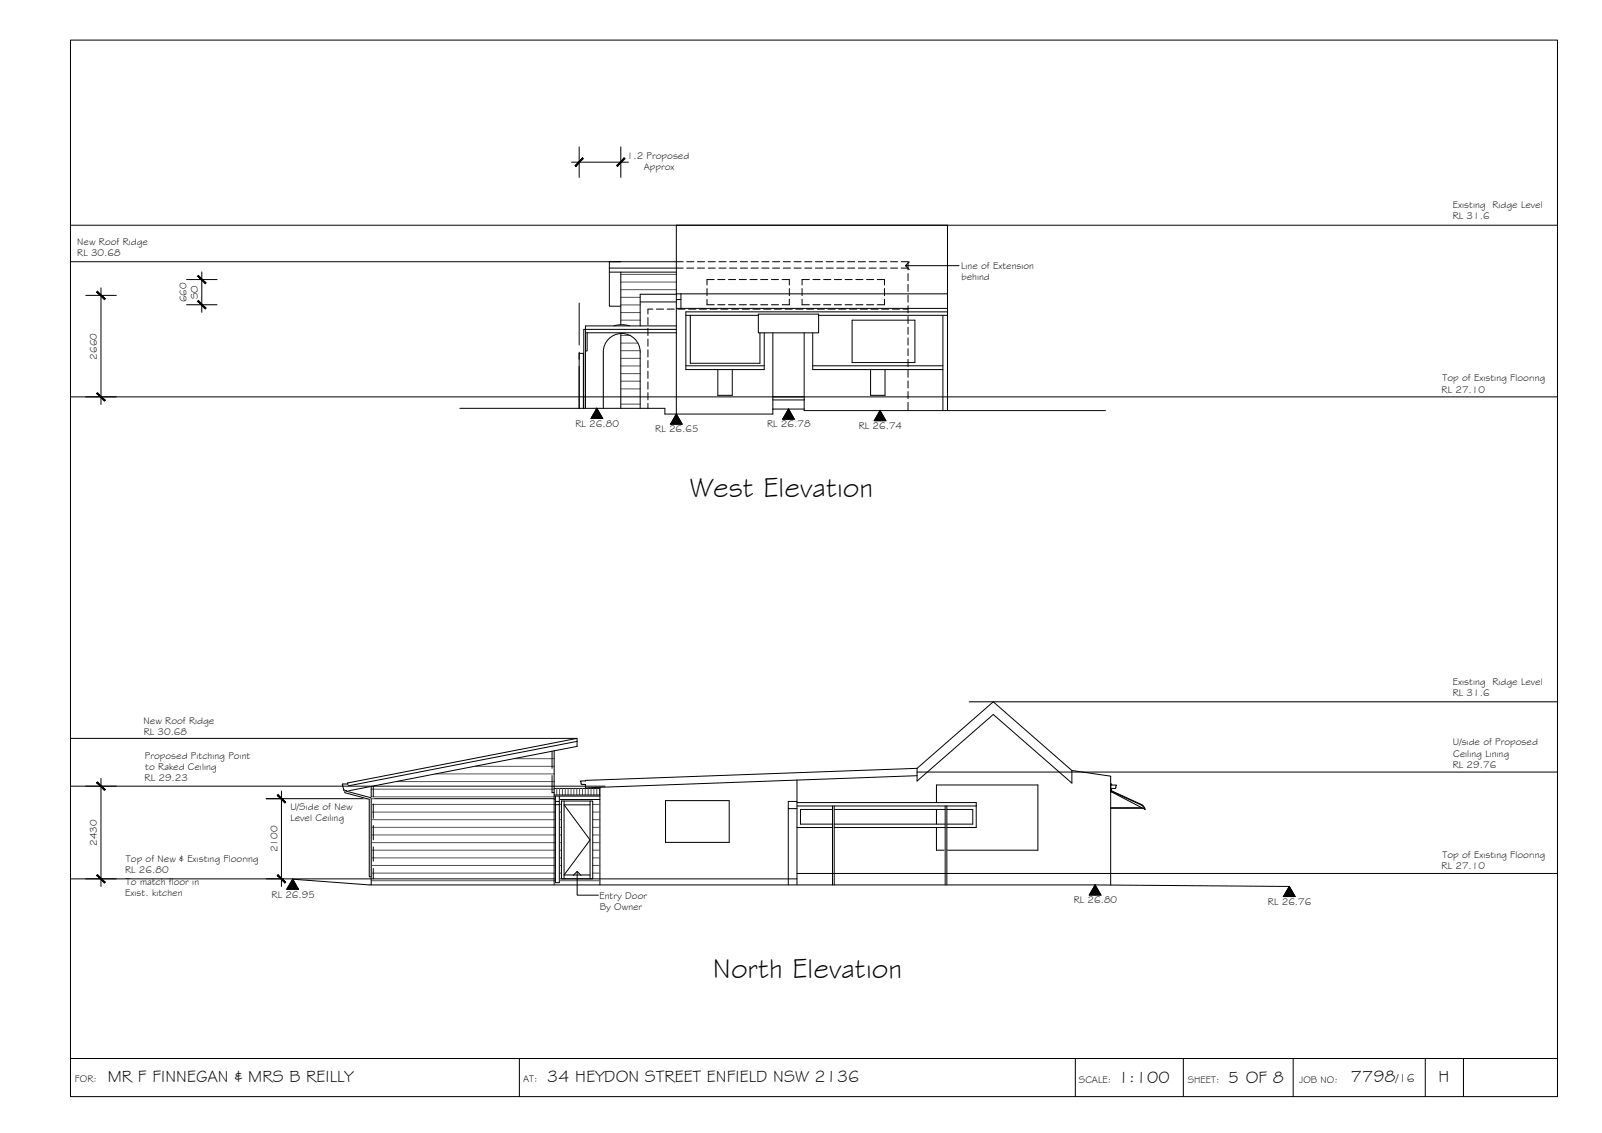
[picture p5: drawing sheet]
<svg xmlns="http://www.w3.org/2000/svg" width="420mm" height="297mm" viewBox="0 0 420 297" stroke-linecap="round" stroke-linejoin="round" font-family="sans-serif">
<!-- layer: DIMENSION -->
<g fill="none" stroke="#000" stroke-width=".26">
<path d="M151.9 38.5v8M162.8 38.5v8M18.5 59h390M149.9 42.5h14.9M18.5 68.6h144.3M22.5 77.4h8M26.5 75.5v30.5M48.9 73.3h8M48.9 79.9h8M52.9 71.3v10.6M18.5 104h390M18.5 193.6h132.8"/>
<path d="M254.2 184h154.3M18.5 206.1h140.2M26.5 204.1v28.3M69.8 209.4h4.6M73.8 207.4v25M240.5 202.4h168M22.5 230.4h8M69.8 230.4h4.6M209 229h199.5"/>
</g>
<!-- layer: CEILING-FLOOR LINES -->
<path d="M69.8 209.4h75.5M18.5 230.4h190.5" fill="none" stroke="#000" stroke-width=".26"/>
<!-- layer: 0.13 -->
<g fill="none" stroke="#000" stroke-width=".26">
<path d="M177.4 68.6h1.8M177.4 70.3h1.8M180.1 68.6h1.9M180.1 70.3h1.9M182.9 68.6h1.9M182.9 70.3h1.9M185.4 75.6v1.9M185.4 78.5v1.4h1.9M185.7 68.6h1.9M185.7 70.3h1.9M187.3 73.3h-1.9v1.4M188.2 79.9h1.9"/>
<path d="M188.2 73.3h1.9M188.6 68.6h1.8M188.6 70.3h1.8M191.1 79.9h1.8M191.1 73.3h1.8M191.4 68.6h1.8M191.4 70.3h1.8M193.9 79.9h1.9M193.9 73.3h1.9M194.2 68.6h1.9M194.2 70.3h1.9M196.7 79.9h1.9"/>
<path d="M196.7 73.3h1.9M197 68.6h1.9M197 70.3h1.9M199.5 79.9h1.9M199.5 73.3h1.9M199.8 68.6h1.9M199.8 70.3h1.9M202.3 79.9h1.9M202.3 73.3h1.9M202.6 68.6h1.9M202.6 70.3h1.9M205.1 73.3h1.9v1.4"/>
<path d="M205.4 68.6h1.9M205.4 70.3h1.9M207 75.6v1.9M207 78.5v1.4h-1.9M208.2 68.6h1.9M208.2 70.3h1.9M210.4 78.5v1.4h1.9M210.4 75.6v1.9M211.1 68.6h1.8M211.1 70.3h1.8M212.3 73.3h-1.9v1.4M213.2 79.9h1.9"/>
<path d="M213.2 73.3h1.9M213.9 68.6h1.8M213.9 70.3h1.8M216 79.9h1.9M216 73.3h1.9M216.7 68.6h1.9M216.7 70.3h1.9M218.8 79.9h1.9M218.8 73.3h1.9M219.5 68.6h1.9M219.5 70.3h1.9M221.6 79.9h1.9"/>
<path d="M221.6 73.3h1.9M222.3 68.6h1.9M222.3 70.3h1.9M224.5 79.9h1.8M224.5 73.3h1.8M225.1 68.6h1.9M225.1 70.3h1.9M227.3 79.9h1.8M227.3 73.3h1.8M227.9 68.6h1.9M227.9 70.3h1.9M230.1 73.3h1.9v1.4"/>
<path d="M230.7 68.6h1.9M230.7 70.3h1.9M232 78.5v1.4h-1.9M232 75.6v1.9M233.6 68.6h1.8M233.6 70.3h1.8M236.4 68.6h1.8v2.2M236.4 70.3h1.8M238.2 71.7v1.9M238.2 74.5v1.9M238.2 77.4v1.8M169.9 83.3v1.8"/>
<path d="M169.9 86.1v1.9M169.9 88.9v1.9M169.9 91.7v1.9M169.9 94.5v1.9M169.9 97.3v1.9M171.2 81h-1.3v1.3M172.2 81h1.8M175 81h1.9M177.8 81h1.9M180.6 81h1.9M183.4 81h1.9M186.2 81h1.9"/>
<path d="M189 81h1.9M191.9 81h1.8M194.7 81h1.8M197.5 81h1.9M200.3 81h1.9M203.1 81h1.9M205.9 81h1.9M208.7 81h1.9M211.5 81h1.9M214.4 81h1.8M217.2 81h1.8M220 81h1.9"/>
<path d="M222.8 81h1.9M225.6 81h1.9M228.4 81h1.9M231.2 81h1.9M234 81h1.9M236.9 81h1.3M238.2 80.2v1.8M238.2 83v1.9M238.2 85.8v1.9M238.2 88.6v1.9M238.2 91.4v1.9M238.2 94.2v1.9"/>
<path d="M238.2 97v1.9M238.2 99.9v1.8M169.9 100.1v1.9M169.9 102.9v1.9M169.9 105.8v1.3M238.2 102.7v1.8M238.2 105.5v2.1M144.8 196.9v4.5M97.9 206.2v2.7M97.9 210.8v3.7M97.9 216.4v3.8M144.8 203.3v4.5h.5"/>
<path d="M97.9 222v3.8M97.9 227.7v2.7"/>
</g>
<!-- layer: GRDLEV -->
<path d="M120.6 107.1h53.8v1.5h28.3v-1.4h8.2v.4h79M76.8 230.5l20 1.5h190.4l50.9 .4" fill="none" stroke="#000" stroke-width=".26"/>
<!-- layer: NEWWORK -->
<g fill="none" stroke="#000" stroke-width=".26">
<path d="M159.8 70.3h17.6M159.8 71.3h17.6M162.8 71.3v13.8M177.4 68.6h-17.6v11.7h3M162.8 87.5v19.6M145.3 196.8v35.2M151.3 194.4l-60 11.6M89.8 205.7l.1 .2M89.9 206l.3 1.3M89.9 205.9h.1M89.9 205.5l-.1 .2M89.9 205.5h1.4"/>
<path d="M90.3 207.3h.7M90.3 207.3h.1M90.5 207.3h.4M91.1 207.2l-.1 .1M91.2 205.5l-.1-.2 60.2-11.7v2.1l-60 11.6-.1-.1M97.4 206.2v25.8M145.3 206.7h12M145.3 208.7h12M145.3 209.6h12M145.3 208.4h12M147.2 210h8.3v20.4h-8.3zM147.9 211h6.9"/>
<path d="M147.9 210v20.4M154.8 210v20.4M147.9 229.4h6.9"/>
</g>
<!-- layer: HATCH -->
<g fill="none" stroke="#545454" stroke-width=".26">
<path d="M162.8 71.9h14.6M162.8 73.9h14.6M162.8 75.9h14.6M162.8 77.9h5.1M162.8 79.9h5.1M162.8 82h5.1M162.8 83.9h5.1M162.8 87.9h2.4M162.8 90h4.5M162.8 91.9h5.1M162.8 94h5.1M162.8 95.9h5.1"/>
<path d="M162.8 98h5.1M162.8 99.9h5.1M162.8 102h5.1M162.8 103.9h5.1M162.8 106h5.1M135 198.9h10.3M97.4 206.9h47.9M97.4 208.9h47.9M97.4 210.9h49.8M97.4 212.9h49.8M97.4 214.9h49.8M97.4 216.9h49.8"/>
<path d="M97.4 218.9h49.8M103.9 204.9h41.4M114.3 202.9h31M124.7 200.9h20.6M146 206.7v1.7M146.8 206.7v1.7M147.5 206.7v1.7M148.3 206.7v1.7M149 206.7v1.7M149.8 206.7v1.7M150.5 206.7v1.7M151.3 206.7v1.7"/>
<path d="M152 206.7v1.7M152.8 206.7v1.7M153.5 206.7v1.7M154.3 206.7v1.7M155 206.7v1.7M155.5 210.9h1.8M155.5 212.9h1.8M155.5 214.9h1.8M155.5 216.9h1.8M155.5 218.9h1.8M155.8 206.7v1.7M156.5 206.7v1.7"/>
<path d="M157.3 206.7v1.7M97.4 220.9h49.8M97.4 222.9h49.8M97.4 224.9h49.8M97.4 226.9h49.8M97.4 228.9h49.8M97.4 230.9h58.2M155.5 220.9h1.8M155.5 222.9h1.8M155.5 224.9h1.8M155.5 226.9h1.8M155.5 228.9h1.8"/>
<path d="M155.7 230.9h1.6"/>
</g>
<!-- layer: BORDER -->
<path d="M18.5 10.5h390v277h-390zM18.5 277.5h390M136.2 277.5v10M282 277.5v10M310.4 277.5v10M339.2 277.5v10M373.8 277.5v10M383.8 277.5v10" fill="none" stroke="#000" stroke-width=".26"/>
<!-- layer: MASK -->
<g fill="#fff" stroke="#fff" stroke-width=".26">
<path d="M223.5 95.9l16.5 .8v-.8zM223.5 95.9l16.5 .8h-16.5z"/>
<path d="M181 95.9l18.3 1.1v-1.1zM181 95.9l18.3 1.1h-18.3z"/>
<path d="M247.9 222.9l.4 1.7v-1.7zM247.9 222.9l.4 1.7h-.4z"/>
<path d="M90.5 207.3h.4l-.4 .1zM90.5 207.4h.4v-.1z"/>
<path d="M90.5 207.4h.4l-.4 .4zM90.5 207.8h1.9l-1.5-.4z"/>
<path d="M90.5 207.8h1.9l3 1.4zM92.4 207.8l3 1.4h2z"/>
<path d="M95.4 209.2h2l-.6 .3zM96.8 209.5h.6v-.3z"/>
<path d="M96.8 209.5h.6l-.6 20.4zM97.4 209.5l-.6 20.4h.6z"/>
<path d="M145.7 208.7l1 22.7v-22.7zM145.7 208.7l1 22.7h-1z"/>
</g>
<!-- layer: EXISTING -->
<g fill="none" stroke="#000" stroke-width=".26">
<path d="M167.9 79.2h9.5M177.4 77.1h-9.5v8.3M177.4 77h71.1M177.4 78.5h1.2M178.6 77v3.8M153.6 87.2h23.8M154 87.2v4.8h-.4M161 85.4l2.4-.3 1.7 .3M177.4 86.4h-24.3v20.7M177.4 85.4h-23.8v21.7M177.4 80.8h71.1M179.9 82.7h19"/>
<path d="M179.9 95.9h20.5M181 82.7v12.5h18.3v-7.9M188.3 96.9v6.7h3.8v-6.7M198.9 82.4h15.8v4.9h-15.8zM202.7 87.3v19.9M210.9 87.3v19.9M213.2 87.3v9.6h34.1M213.2 95.9h34.1M214.7 82.7h33.8M223.5 83.9h16.5v11.2h-16.5zM228.3 96.9v6.7h3.8v-6.7M247.3 82.7v24.9"/>
<path d="M248.5 81.8h-68.6v15.1h20.5v-9.6M151.9 107.1v-14.5h1.1v14.5M158.2 107.1v-14.8a4.8 4.8 0 0 1 4.9-4.9 4.8 4.8 0 0 1 4.8 4.9v14.8M202.7 104.9h8.2M202.7 104h8.2M248.5 107.6v-48.6h-71.1v49.6M152.4 205.4l.2 .2h1v1M153.6 206.6h.1M157.3 206.4v25.6M174.5 209.9h16.7v10.9h-16.7zM206.7 212h2.3M209 211.3h47"/>
<path d="M209 217h9.3M209 210.4h47v6.6h-7.7M209 204.5v27.5M209 210.1h-2.3v21.9M218.3 212.2h-8.4v3.9h8.4M218.3 211.3v20.7M218.8 217h29.1M218.8 216.1h29.1M218.8 212.2h29.1M218.8 211.3v20.7M240.5 201.4l-86.9 3.2v.1l-1.3 .1 .1 .7M240.5 203.4l-86.9 3.2"/>
<path d="M240.5 201.4l20-17.4 20.6 18M240.5 201.4v3.4l20-17.5 20.6 18v-3.3M245.6 210.4v-4.6h26.6v17.1h-26.6v-5.9M245.6 212.2v3.9M247.9 211.3v20.7M248.3 212.2h6.8v3.9h-6.8M248.3 211.3v20.7M281.1 202l10.2 1.5v4.1h.2M291.3 205.5l.3 .1-.1 .2M291.3 206.7h1.2M291.3 211.9h8.4M291.3 211.8h8.2"/>
<path d="M291.5 207.3l8 3.7 .5 .5 .3 .7M291.5 207.5l7.9 3.6 .8 1M291.5 206.7v.9M291.5 207.6l8.9 4.6M292.7 206.5l.1-.7h-1.5v26.2M292.7 206.5l-.2 .2"/>
</g>
<!-- layer: SERVICES -->
<path d="M90.5 207.3v.5l6.3 1.7v20.4h.6v-20.7l-6.5-1.8v-.1M145.7 208.7v22.7h1v-22.7M145.7 210.1h1M145.7 211h1" fill="none" stroke="#000" stroke-width=".26"/>
<!-- layer: 0 -->
<g fill="#000" stroke="#000" stroke-width=".26">
<path d="M152.8 41.4l-1.8 2.2 2-2zM152.8 41.4l-1.8 2.2-.2-.2z"/>
<path d="M163.7 41.4l-2 2 .2 .2zM163.7 41.4l.2 .2-2 2z"/>
<path d="M25.4 76.6l2 2 .2-.2zM25.4 76.6l.2-.3 2 2.1z"/>
<path d="M52 72.2l-.2 .2 2.2 1.8zM51.8 72.4l2.2 1.8-.2 .2z"/>
<path d="M51.8 79l2 2 .2-.2zM52 78.8l2 2-2.2-1.8z"/>
<path d="M25.6 102.9l-.2 .3 2.2 1.7zM25.4 103.2l2.2 1.7-.2 .2z"/>
<path d="M25.4 205.2l2 2 .2-.2zM25.4 205.2l.2-.2 2 2z"/>
<path d="M72.7 208.5l2 2 .2-.2zM72.7 208.5l.2-.2 2 2z"/>
<path d="M25.4 229.5l2.2 1.8-2-2zM25.4 229.5l2.2 1.8-.2 .2z"/>
<path d="M72.7 229.5l2.2 1.8-2-2zM72.7 229.5l2.2 1.8-.2 .2z"/>
</g>
<!-- layer: WINDOWS -->
<path d="M147.9 211l6.9 9.2-6.9 9.2" fill="none" stroke="#000" stroke-width=".26"/>
<!-- layer: LEVELS -->
<path d="M156.5 107.1l1.6 2.6h-3.1zM177.4 108.6l1.5 2.6h-3zM206.8 107.2l1.5 2.7h-3zM230.8 107.6l1.5 2.7h-3zM76.8 230.5l1.5 2.6h-3.1zM287.2 232l1.5 2.6h-3zM338.1 232.4l1.6 2.6h-3.1z" fill="#000" stroke="#000" stroke-width=".26"/>
<path d="M156.5 107.1l1.6 2.6h-3.1zM177.4 108.6l1.5 2.6h-3zM206.8 107.2l1.5 2.7h-3zM230.8 107.6l1.5 2.7h-3zM76.8 230.5l1.5 2.6h-3.1zM287.2 232l1.5 2.6h-3zM338.1 232.4l1.6 2.6h-3.1z" fill="none" stroke="#000" stroke-width=".26"/>
<!-- layer: TEXT -->
<path d="M156.5 107.1v2.6M177.4 108.6v2.6M206.8 107.2v2.7M230.8 107.6v2.7M76.8 230.5v2.6M287.2 232v2.6M338.1 232.4v2.6" fill="none" stroke="#000" stroke-width=".26"/>
<!-- layer: BOUNDARY -->
<path d="M151.9 79.5v10.9M151.9 92.3v1.9M151.9 96.1v11" fill="none" stroke="#000" stroke-width=".26"/>
<!-- layer: 0 -->
<path d="M237.5 69.7h14M238.5 68.7l-1 1 1 .9M150.4 229.5l1-1 1 1M151.4 228.5v6.2h5.5" fill="none" stroke="#000" stroke-width=".26"/>
<g font-size="7.5">
<text x="181" y="130.3">West Elevation</text>
<text x="187" y="256.3">North Elevation</text>
</g>
<g font-size="4.5">
<text x="28.3" y="283.6">MR F FINNEGAN &amp; MRS B REILLY</text>
<text x="143.5" y="283.6">34 HEYDON STREET ENFIELD NSW 2136</text>
<text x="293.2" y="283.9">1:100</text>
<text x="322.1" y="283.8">5 OF 8</text>
<text x="354.3" y="283.7">7798</text>
<text x="377.3" y="283.7">H</text>
</g>
<text font-size="3.2" x="366.1" y="283.7">/16</text>
<g font-size="2.6">
<text x="164.4" y="41.6">1.2 Proposed</text>
<text x="168.8" y="44.5">Approx</text>
<text x="381" y="57.5">RL 31.6</text>
<text x="381" y="54.6">Existing Ridge Level</text>
<text x="20.3" y="64.2">New Roof Ridge</text>
<text x="20.3" y="67.1">RL 30.68</text>
<text x="252.1" y="70.6">Line of Extension</text>
<text x="252.1" y="73.5">behind</text>
<text x="48.9" y="79.2" transform="rotate(-90 48.9 79.2)">660</text>
<text x="51.9" y="78.4" transform="rotate(-90 51.9 78.4)">SO</text>
<text x="25.4" y="94.3" transform="rotate(-90 25.4 94.3)">2660</text>
<text x="378.3" y="100">Top of Existing Flooring</text>
<text x="378.1" y="102.9">RL 27.10</text>
<text x="150.9" y="111.9">RL 26.80</text>
<text x="171.9" y="113.3">RL 26.65</text>
<text x="201.2" y="112">RL 26.78</text>
<text x="225.2" y="112.4">RL 26.74</text>
<text x="381" y="179.6">Existing Ridge Level</text>
<text x="381" y="182.5">RL 31.6</text>
<text x="37.7" y="189.8">New Roof Ridge</text>
<text x="37.7" y="192.7">RL 30.68</text>
<text x="381" y="195.4">U/side of Proposed</text>
<text x="38" y="199">Proposed Pitching Point</text>
<text x="38.1" y="201.9">to Raked Ceiling</text>
<text x="381" y="201.3">RL 29.76</text>
<text x="381.1" y="198.4">Ceiling Lining</text>
<text x="37.9" y="204.8">RL 29.23</text>
<text x="76.2" y="212.3">U/Side of New</text>
<text x="76.2" y="215.2">Level Ceiling</text>
<text x="25.4" y="221.8" transform="rotate(-90 25.4 221.8)">2430</text>
<text x="33" y="226.1">Top of New &amp; Existing Flooring</text>
<text x="72.8" y="223.4" transform="rotate(-90 72.8 223.4)">2100</text>
<text x="378.1" y="227.9">RL 27.10</text>
<text x="378.3" y="225">Top of Existing Flooring</text>
<text x="32.8" y="229">RL 26.80</text>
<text x="33" y="231.9">To match floor in</text>
<text x="32.9" y="234.8">Exist. kitchen</text>
<text x="71.2" y="235.3">RL 26.95</text>
<text x="157.3" y="235.6">Entry Door</text>
<text x="157.3" y="238.5">By Owner</text>
<text x="281.6" y="236.8">RL 26.80</text>
<text x="332.6" y="237.2">RL 26.76</text>
<text x="19.6" y="283.7">FOR:</text>
<text x="137.2" y="283.6">AT:</text>
<text x="282.9" y="283.9">SCALE:</text>
<text x="311.5" y="283.9">SHEET:</text>
<text x="340.7" y="283.9">JOB NO:</text>
</g>
</svg>
